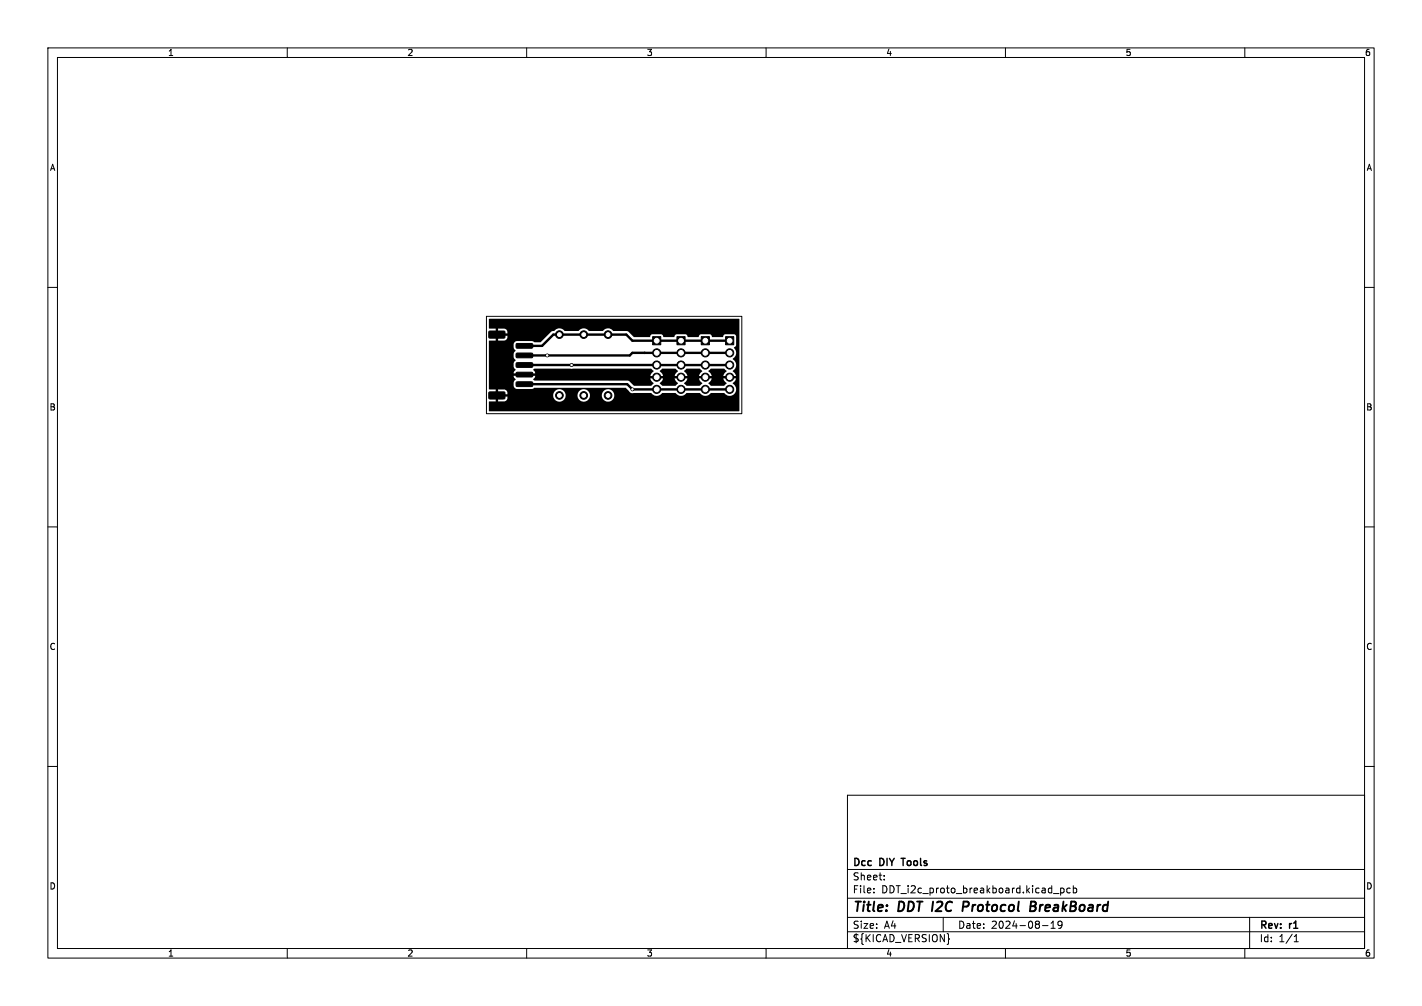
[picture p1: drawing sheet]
<svg xmlns="http://www.w3.org/2000/svg" width="297mm" height="210mm" viewBox="0 0 297 210" stroke-linecap="round" stroke-linejoin="round" font-family="sans-serif">
<g fill="none" stroke="#000" stroke-width=".21">
<path d="M10 10h277v190h-277zM12 12h273v186h-273zM60 10v2M110 10v2M160 10v2M210 10v2M260 10v2M10 60h2M285 60h2M101.6 66h53.3v20.4h-53.3zM10 110h2M285 110h2"/>
<path d="M10 160h2M285 160h2M177 166h108v32h-108zM60 198v2M110 198v2M160 198v2M177 194.5h108M177 191.5h108M177 187.5h108M177 181.5h108M182.5 186.3v.1M182.5 185.5v.1"/>
<path d="M184.7 183.6v.1M184.7 182.8v.1M197 191.5v3M198.1 195.8l.2 .2-.2 .2M210 198v2M217.7 193.2h1.2M219.5 193.8h.9M219.5 192.7l.5-.4v1.5M220 186.5h1.2M221.5 185.4v1.5M221.5 185.5l.5-.1 .2 .3-.1 .6h-.6M221.8 192.9l-.3 .3h-.3l-.2-.3 .1-.5 .4-.1 .2 .1a.99 .99 0 0 1-.3 1.4h-.3"/>
<path d="M223.5 185.5l-.4-.1-.3 .3 .2 .6h.5M224.2 185.5l.4-.1 .3 .3-.2 .6h-.5M224.2 184.9v1.5M260 198v2M261 191.5v6.5M270.3 196.6h.9M270.3 195.5l.4-.4v1.5"/>
</g>
<path d="M202 188.2h-.7l-.3 2M202.1 189.2l-1 .1M215.2 189.2h.7M215.4 188.2h.6l.3 .2v.4l-.4 .4 .3 .1a.58 .58 0 0 1-.3 .9h-.8z" fill="none" stroke="#000" stroke-width=".4"/>
<path d="M188.2 179.2h.9" fill="none" stroke="#000" stroke-width=".3"/>
<g fill="#000" stroke="#000" stroke-width=".21">
<path d="M102.2 69.2l3.1-.1 .2 .3v1l-.3 .2h-3l-.1-.3zM107.9 71.8l3.2-.1 .2 .3v.5l-.3 .2h-3.1l-.1-.3zM107.9 73.8l3.2-.1 .2 .3v.5l-.3 .2h-3.1l-.1-.3zM107.9 75.8l3.2-.1 .2 .3v.5l-.3 .2h-3.1l-.1-.3zM107.9 77.8l3.2-.1 .2 .3v.5l-.3 .2h-3.1l-.1-.3zM107.9 79.8l3.2-.1 .2 .3v.5l-.3 .2h-3.1l-.1-.3zM136.3 70.3h1.7v1.7h-1.7zM141.4 70.3h1.7v1.7h-1.7zM146.5 70.3h1.7v1.7h-1.7zM151.6 70.3h1.6v1.7h-1.6zM102.2 81.9l3.1-.1 .2 .3v1l-.3 .2h-3l-.1-.3z"/>
<circle cx="114.3" cy="74.2" r=".3"/>
<circle cx="116.8" cy="69.8" r=".8"/>
<circle cx="119.4" cy="76.2" r=".3"/>
<circle cx="121.9" cy="69.8" r=".8"/>
<circle cx="127" cy="69.8" r=".8"/>
<circle cx="137.2" cy="76.2" r=".85"/>
<circle cx="137.2" cy="73.7" r=".85"/>
<circle cx="137.2" cy="78.7" r=".85"/>
<circle cx="142.2" cy="76.2" r=".85"/>
<circle cx="142.2" cy="78.7" r=".85"/>
<circle cx="142.2" cy="73.7" r=".85"/>
<circle cx="147.3" cy="73.7" r=".85"/>
<circle cx="147.3" cy="76.2" r=".85"/>
<circle cx="147.3" cy="78.7" r=".85"/>
<circle cx="152.4" cy="76.2" r=".85"/>
<circle cx="152.4" cy="78.7" r=".85"/>
<circle cx="152.4" cy="73.7" r=".85"/>
<circle cx="116.8" cy="82.5" r=".8"/>
<circle cx="121.9" cy="82.5" r=".8"/>
<circle cx="127" cy="82.5" r=".8"/>
<circle cx="132.1" cy="81.3" r=".3"/>
<circle cx="137.2" cy="81.3" r=".85"/>
<circle cx="142.2" cy="81.3" r=".85"/>
<circle cx="147.3" cy="81.3" r=".85"/>
<circle cx="152.4" cy="81.3" r=".85"/>
</g>
<path d="M109.5 76.2h42.9M134.6 73.7h.1M137.2 76.2h.1M152.4 71.1h-20.3l-1.3-1.2h-15.2l-2.4 2.3h-3.7M152.4 73.7h-20.3l-.6 .5h-22M109.5 80.2h21.5l1.1 1.1h20.3" fill="none" stroke="#000" stroke-width=".5"/>
<path d="M137.8 77.4l.5-.4h2.8l.5 .5-.5 .6-.2 .4h.9v.5h-.9l.7 1.1-.5 .4h-2.8l-.5-.5 .5-.6 .2-.4h-.9v-.5h.9zM142.9 77.4l.5-.4h2.8l.5 .5-.6 .6-.1 .4h.9v.5h-.9l.7 1.1-.6 .4h-2.7l-.5-.5 .5-.6 .2-.4h-.9v-.5h.9zM148 77.4l.5-.4h2.8l.5 .5-.6 .6-.1 .4h.9v.5h-.9l.6 1.1-.5 .4h-2.8l-.4-.5 .5-.6 .2-.4h-.9v-.5h.9zM102.1 66.6l52.2-.1 .1 .2v19.1h-52.3l.1-2h3.1a.79 .79 0 0 0 .7-1h-2v1h-.5v-1.2h12l.1 .2a1.31 1.31 0 0 0 1.4 1.1 1.31 1.31 0 0 0 1.1-1.3h2.5v.2a1.31 1.31 0 0 0 1.4 1.1 1.31 1.31 0 0 0 1.2-1.3h2.5v.2a1.31 1.31 0 0 0 2.1 .8 1.31 1.31 0 0 0-.2-2.2 1.31 1.31 0 0 0-1.9 1.2h-2.5v-.3a1.31 1.31 0 0 0-1.4-1.1 1.31 1.31 0 0 0-1.2 1.4h-2.5v-.3a1.31 1.31 0 0 0-1.4-1.1 1.31 1.31 0 0 0-1.2 1.4h-12v-.3h2.5a.79 .79 0 0 0-.7-1h-1.3v1h-.5v-1l-1.4-.1v-9.3h5.2v.7l.4 .6-.4 .6v.8l.4 .6-.4 .6v.7l.4 .7-.4 .8h4.5l-.3-.6a.22 .22 0 0 1-.1-.3 .22 .22 0 0 1 .2-.1h24.4l.5 .5-.5 .6-.2 .4h.9v.5h-.9l.3 .6 .4 .4-.5 .5h-3.6l-.9-.9-.4-.2h-19.5l-.2-.2 .4-.8h-4.5l.4 .8-.4 .6v.8l.1 .3 .6 .3h3.1l.5-.2h19l1.3 1.1 4.1-.1a1.47 1.47 0 0 0 2.3 0l2.8 .1a1.42 1.42 0 0 0 2.3-.1l2.8 .1a1.42 1.42 0 0 0 2.3-.1l2.8 .1a1.39 1.39 0 0 0 2.2 0 1.39 1.39 0 0 0-.5-2.1l.6-.6 .1-.4h-.9v-.5h.9l-.3-.6-.4-.4a1.55 1.55 0 0 0 0-2.6 1.5 1.5 0 0 0 .3-2.4l.5-.5-.1-1.8-.3-.4h-2l-.5 .6h-2.1l-.3-.5-.3-.1h-1.8l-.6 .6h-2.1l-.3-.5-.3-.1h-1.8l-.5 .6h-2.2l-.2-.5-.3-.1h-1.9l-.5 .6h-3.3l-1.4-1.3h-2.9a1.42 1.42 0 0 0-2.2 0h-2.9a1.37 1.37 0 0 0-2.2 0h-2.9a1.37 1.37 0 0 0-2.2 0l-.6 .2-2.2 2.1h-1.3l-.5-.2h-3.1l-.4 .2-.3 .5h-5.2l.1-.8h3.1a.79 .79 0 0 0 .7-1h-2v1h-.5v-1.5h2.5a.79 .79 0 0 0-.7-1h-1.3v1h-.5v-1l-1.4-.1z" fill="#000"/>
<g fill="#fff" stroke="#fff" stroke-width=".21">
<circle cx="119.4" cy="76.2" r=".15"/>
<circle cx="114.3" cy="74.2" r=".15"/>
<circle cx="132.1" cy="81.3" r=".15"/>
<circle cx="142.2" cy="71.1" r=".5"/>
<circle cx="142.2" cy="73.7" r=".5"/>
<circle cx="142.2" cy="76.2" r=".5"/>
<circle cx="142.2" cy="78.7" r=".5"/>
<circle cx="142.2" cy="81.3" r=".5"/>
<circle cx="147.3" cy="71.1" r=".5"/>
<circle cx="147.3" cy="73.7" r=".5"/>
<circle cx="147.3" cy="76.2" r=".5"/>
<circle cx="147.3" cy="78.7" r=".5"/>
<circle cx="147.3" cy="81.3" r=".5"/>
<circle cx="137.2" cy="71.1" r=".5"/>
<circle cx="137.2" cy="73.7" r=".5"/>
<circle cx="137.2" cy="76.2" r=".5"/>
<circle cx="137.2" cy="78.7" r=".5"/>
<circle cx="137.2" cy="81.3" r=".5"/>
<circle cx="121.9" cy="69.9" r=".4"/>
<circle cx="121.9" cy="82.6" r=".4"/>
<circle cx="127" cy="69.9" r=".4"/>
<circle cx="127" cy="82.6" r=".4"/>
<circle cx="116.8" cy="69.9" r=".4"/>
<circle cx="116.8" cy="82.6" r=".4"/>
<circle cx="152.4" cy="71.1" r=".5"/>
<circle cx="152.4" cy="73.7" r=".5"/>
<circle cx="152.4" cy="76.2" r=".5"/>
<circle cx="152.4" cy="78.7" r=".5"/>
<circle cx="152.4" cy="81.3" r=".5"/>
</g>
<g font-size="2.8">
<text x="178" y="190.9">Title:</text>
<text x="187.7" y="190.9">DDT I2C</text>
<text x="202.7" y="190.9">Protocol</text>
<text x="217.6" y="190.9">BreakBoard</text>
</g>
<g font-size="2.1">
<text x="178" y="184">Sheet:</text>
<text x="178" y="181.2">Dcc</text>
<text x="183.8" y="181.2">DIY</text>
<text x="189.1" y="181.2">Tools</text>
<text x="178" y="186.7">File:</text>
<text x="184.1" y="186.7">DDT_i2c_proto_breakboard.kicad_pcb</text>
<text x="178" y="196.9">${KICAD_VERSION}</text>
<text x="178" y="194.1">Size:</text>
<text x="184.7" y="194.1">A4</text>
<text x="200" y="194.1">Date:</text>
<text x="207" y="194.1">2024-08-19</text>
<text x="263" y="194.3">Rev:</text>
<text x="263" y="196.9">Id:</text>
<text x="267.1" y="196.9">1/1</text>
<text x="269.4" y="194.3">r1</text>
</g>
<g font-size="1.8">
<text x="35" y="11.9">1</text>
<text x="85" y="11.9">2</text>
<text x="135" y="11.9">3</text>
<text x="185" y="11.9">4</text>
<text x="235" y="11.9">5</text>
<text x="285" y="11.9">6</text>
<text x="10.3" y="35.9">A</text>
<text x="285.4" y="35.9">A</text>
<text x="10.3" y="85.9">B</text>
<text x="285.3" y="85.9">B</text>
<text x="10.3" y="135.9">C</text>
<text x="285.3" y="135.9">C</text>
<text x="10.3" y="185.9">D</text>
<text x="285.3" y="185.9">D</text>
<text x="35" y="199.9">1</text>
<text x="85" y="199.9">2</text>
<text x="135" y="199.9">3</text>
<text x="185" y="199.9">4</text>
<text x="235" y="199.9">5</text>
<text x="285" y="199.9">6</text>
</g>
</svg>
